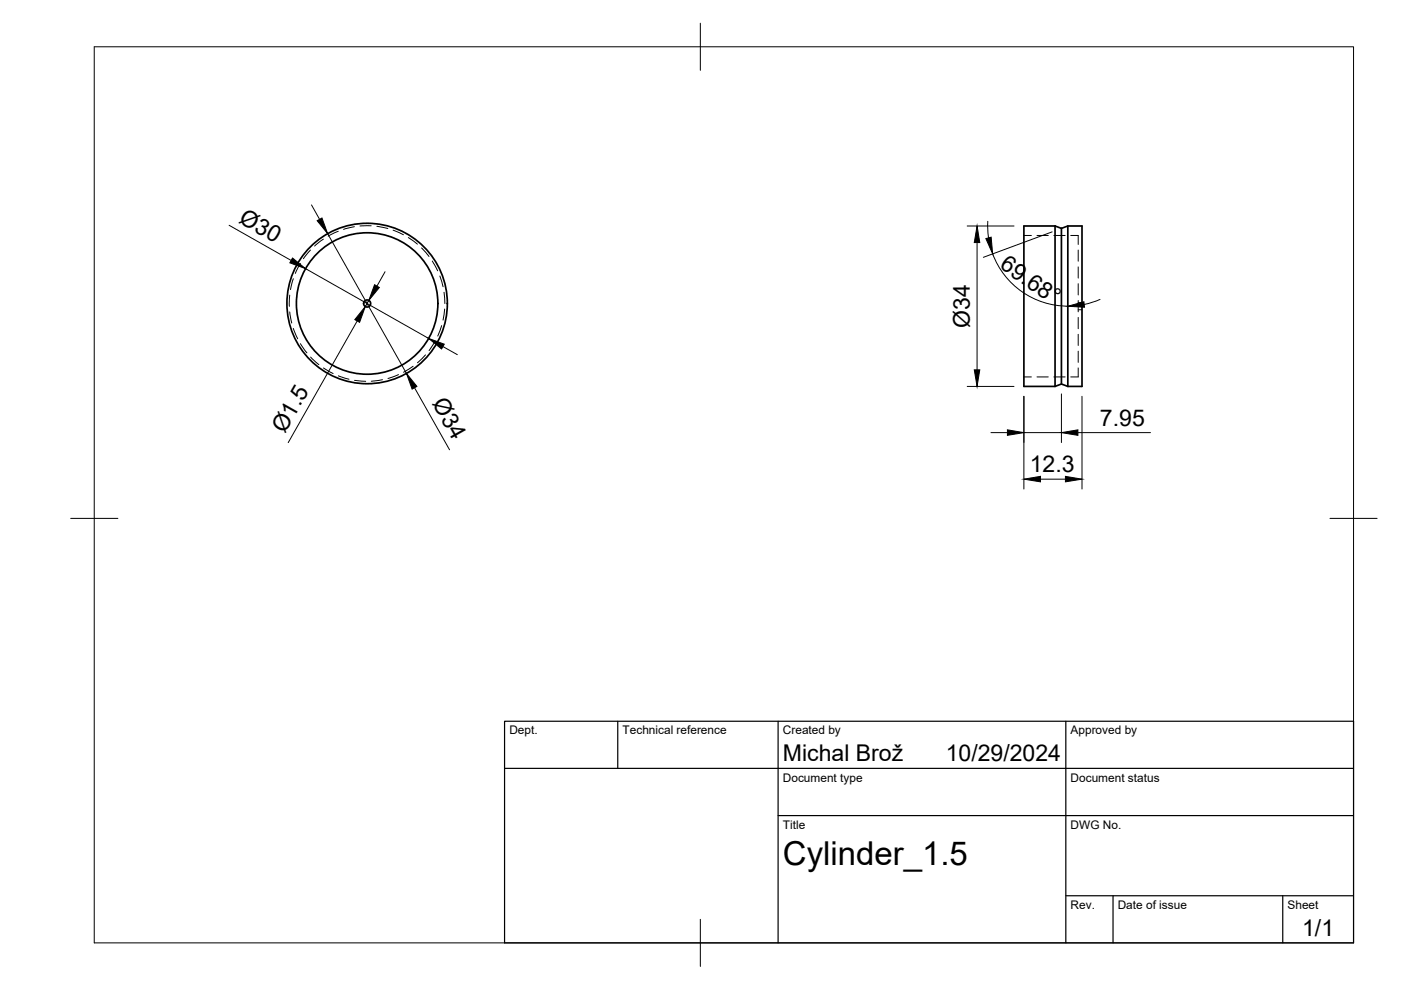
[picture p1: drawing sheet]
<svg xmlns="http://www.w3.org/2000/svg" width="297mm" height="210mm" viewBox="0 0 297 210" stroke-linecap="round" stroke-linejoin="round" font-family="sans-serif">
<!-- layer: Visible -->
<g fill="none" stroke="#000" stroke-width=".36">
<path d="M223.7 47.9v34M223.7 47.9h-6.6v34h6.6M223.7 47.9l1.3 .5M225 48.4l1.4-.5h3v34h-3M225 48.4v33M226.4 47.9v34M223.7 81.9l1.3-.5 1.4 .5"/>
<circle cx="77.8" cy="64.3" r="17"/>
<circle cx="77.8" cy="64.3" r="15"/>
<circle cx="77.8" cy="64.4" r=".75"/>
</g>
<!-- layer: Hidden -->
<g fill="none" stroke="#000" stroke-width=".21">
<path d="M62.2 59.1l-.6 2.3M63.7 55.9l-1.1 2.1M65.8 53l-1.5 1.9M68.6 50.7l-1.9 1.5M71.7 49l-2.1 1.1M75.1 48.1l-2.3 .5M78.7 47.9h-2.4M79.9 48l2.3 .4M83.4 48.8l2.1 1M86.6 50.4l1.9 1.4M89.4 52.6l1.6 1.8M91.7 55.3l1.1 2.1"/>
<path d="M93.3 58.5l.6 2.3M217.1 49.9h1.6M219.9 49.9h2.3M223.4 49.9h2.4M227 49.9h1.6v1.9M228.6 56.6v2.4M228.6 53v2.4M61.4 62.6l-.1 2.4M61.4 66.1l.4 2.4M62.2 69.6l.9 2.2M63.7 72.9l1.4 1.9M65.8 75.7l1.8 1.6"/>
<path d="M68.6 78l2 1.2M71.7 79.7l2.3 .7M84.5 79.4l-2.2 .8M87.6 77.7l-2 1.2M90.2 75.2l-1.7 1.7M92.3 72.3l-1.3 2M93.6 69l-.8 2.3M94.1 62l.2 2.4M94.3 65.5l-.4 2.4M217.1 79.9h1.6M219.9 79.9h2.3M223.4 79.9h2.4"/>
<path d="M228.6 78v1.9h-1.6M228.6 74.5v2.3M228.6 70.9v2.4M228.6 67.3v2.4M228.6 63.7v2.4M228.6 60.1v2.4M228.6 65.7h.8M228.6 64.2h.8M75.2 80.6l2.3 .2M81.1 80.5l-2.4 .3"/>
</g>
<!-- layer: BORDER -->
<path d="M20 9.9h267v190h-267zM148.5 4.9v10M15 109.9h10M282 109.9h10M148.5 194.9v10" fill="none" stroke="#000" stroke-width=".21"/>
<!-- layer: TITLEBLOCK -->
<path d="M107 152.9h180v47h-180zM131 152.9v10M165 152.9v47M226 152.9v47M107 162.9h180M165 172.9h122M226 189.9h61M236 189.9v10M272 189.9v10" fill="none" stroke="#000" stroke-width=".25"/>
<!-- layer: FD_Dimensions -->
<g fill="none" stroke="#000" stroke-width=".21">
<path d="M48.6 47.8l13.1 7.4M64.8 57l26.1 14.7M66 43.4l1.8 3.1M69.5 49.5l16.7 29.7M81.6 57.6l-1.7 3.1M205.1 47.9h9.9M207.2 51.4v27M209.4 46.9l.2 3.5M210.5 53.8a17 17 0 0 0 15.9 11.1M223.1 49.2l-14.6 5.4M75.7 68l-14.6 25.8M78.2 63.7l-.8 1.3"/>
<path d="M93.9 73.5l3.1 1.7M233.2 63.5l-3.3 1.1M87.9 82.2l7.4 13.2M205.1 81.9h9.9M210.1 91.7h3.5M217.1 84v19.7M217.1 91.7h7.9M225 83.5v10.3M228.5 91.7h15.4M229.4 84v19.7M220.6 101.6h5.3"/>
</g>
<g fill="#000" stroke="#000" stroke-width=".21">
<path d="M62 54.7l2.8 2.3-3.4-1.3zM67.2 46.8l1.1-.6 1.2 3.3zM207.2 47.9l.5 3.5h-1.1zM209 50.6l1.1-.3 .4 3.5zM77.4 65l-1.2 3.3-1-.5zM79.4 60.4l1 .6-2.2 2.7zM90.9 71.7l3.3 1.3-.6 1zM206.6 78.4h1.1l-.5 3.5zM226.4 64.9l3.4-.9 .1 1.1zM86.2 79.2l2.2 2.7-1 .6zM213.6 91.1l3.5 .6-3.5 .6zM225 91.7l3.5-.6v1.2z"/>
<path d="M217.1 101.6l3.5-.6v1.2zM225.9 101l3.5 .6-3.5 .6z"/>
</g>
<text font-size="7" x="166" y="183.4">Cylinder_1.5</text>
<g font-size="4.9">
<text x="50.4" y="47" transform="rotate(29 50.4 47)">Ø30</text>
<text x="211.8" y="56.7" transform="rotate(35 211.8 56.7)">69.68°</text>
<text x="205.6" y="69.5" transform="rotate(-90 205.6 69.5)">Ø34</text>
<text x="91.5" y="85.5" transform="rotate(61 91.5 85.5)">Ø34</text>
<text x="60.4" y="92" transform="rotate(-60 60.4 92)">Ø1.5</text>
<text x="233.2" y="90.3">7.95</text>
<text x="218.3" y="100.1">12.3</text>
<text x="166" y="161.4">Michal Brož</text>
<text x="200.5" y="161.4">10/29/2024</text>
<text x="276.1" y="198.6">1/1</text>
</g>
<g font-size="2.5">
<text x="108" y="155.7">Dept.</text>
<text x="132" y="155.7">Technical reference</text>
<text x="166" y="155.7">Created by</text>
<text x="227" y="155.7">Approved by</text>
<text x="166" y="165.7">Document type</text>
<text x="227" y="165.7">Document status</text>
<text x="166" y="175.7">Title</text>
<text x="227" y="175.7">DWG No.</text>
<text x="227" y="192.7">Rev.</text>
<text x="237" y="192.7">Date of issue</text>
<text x="273" y="192.7">Sheet</text>
</g>
</svg>
